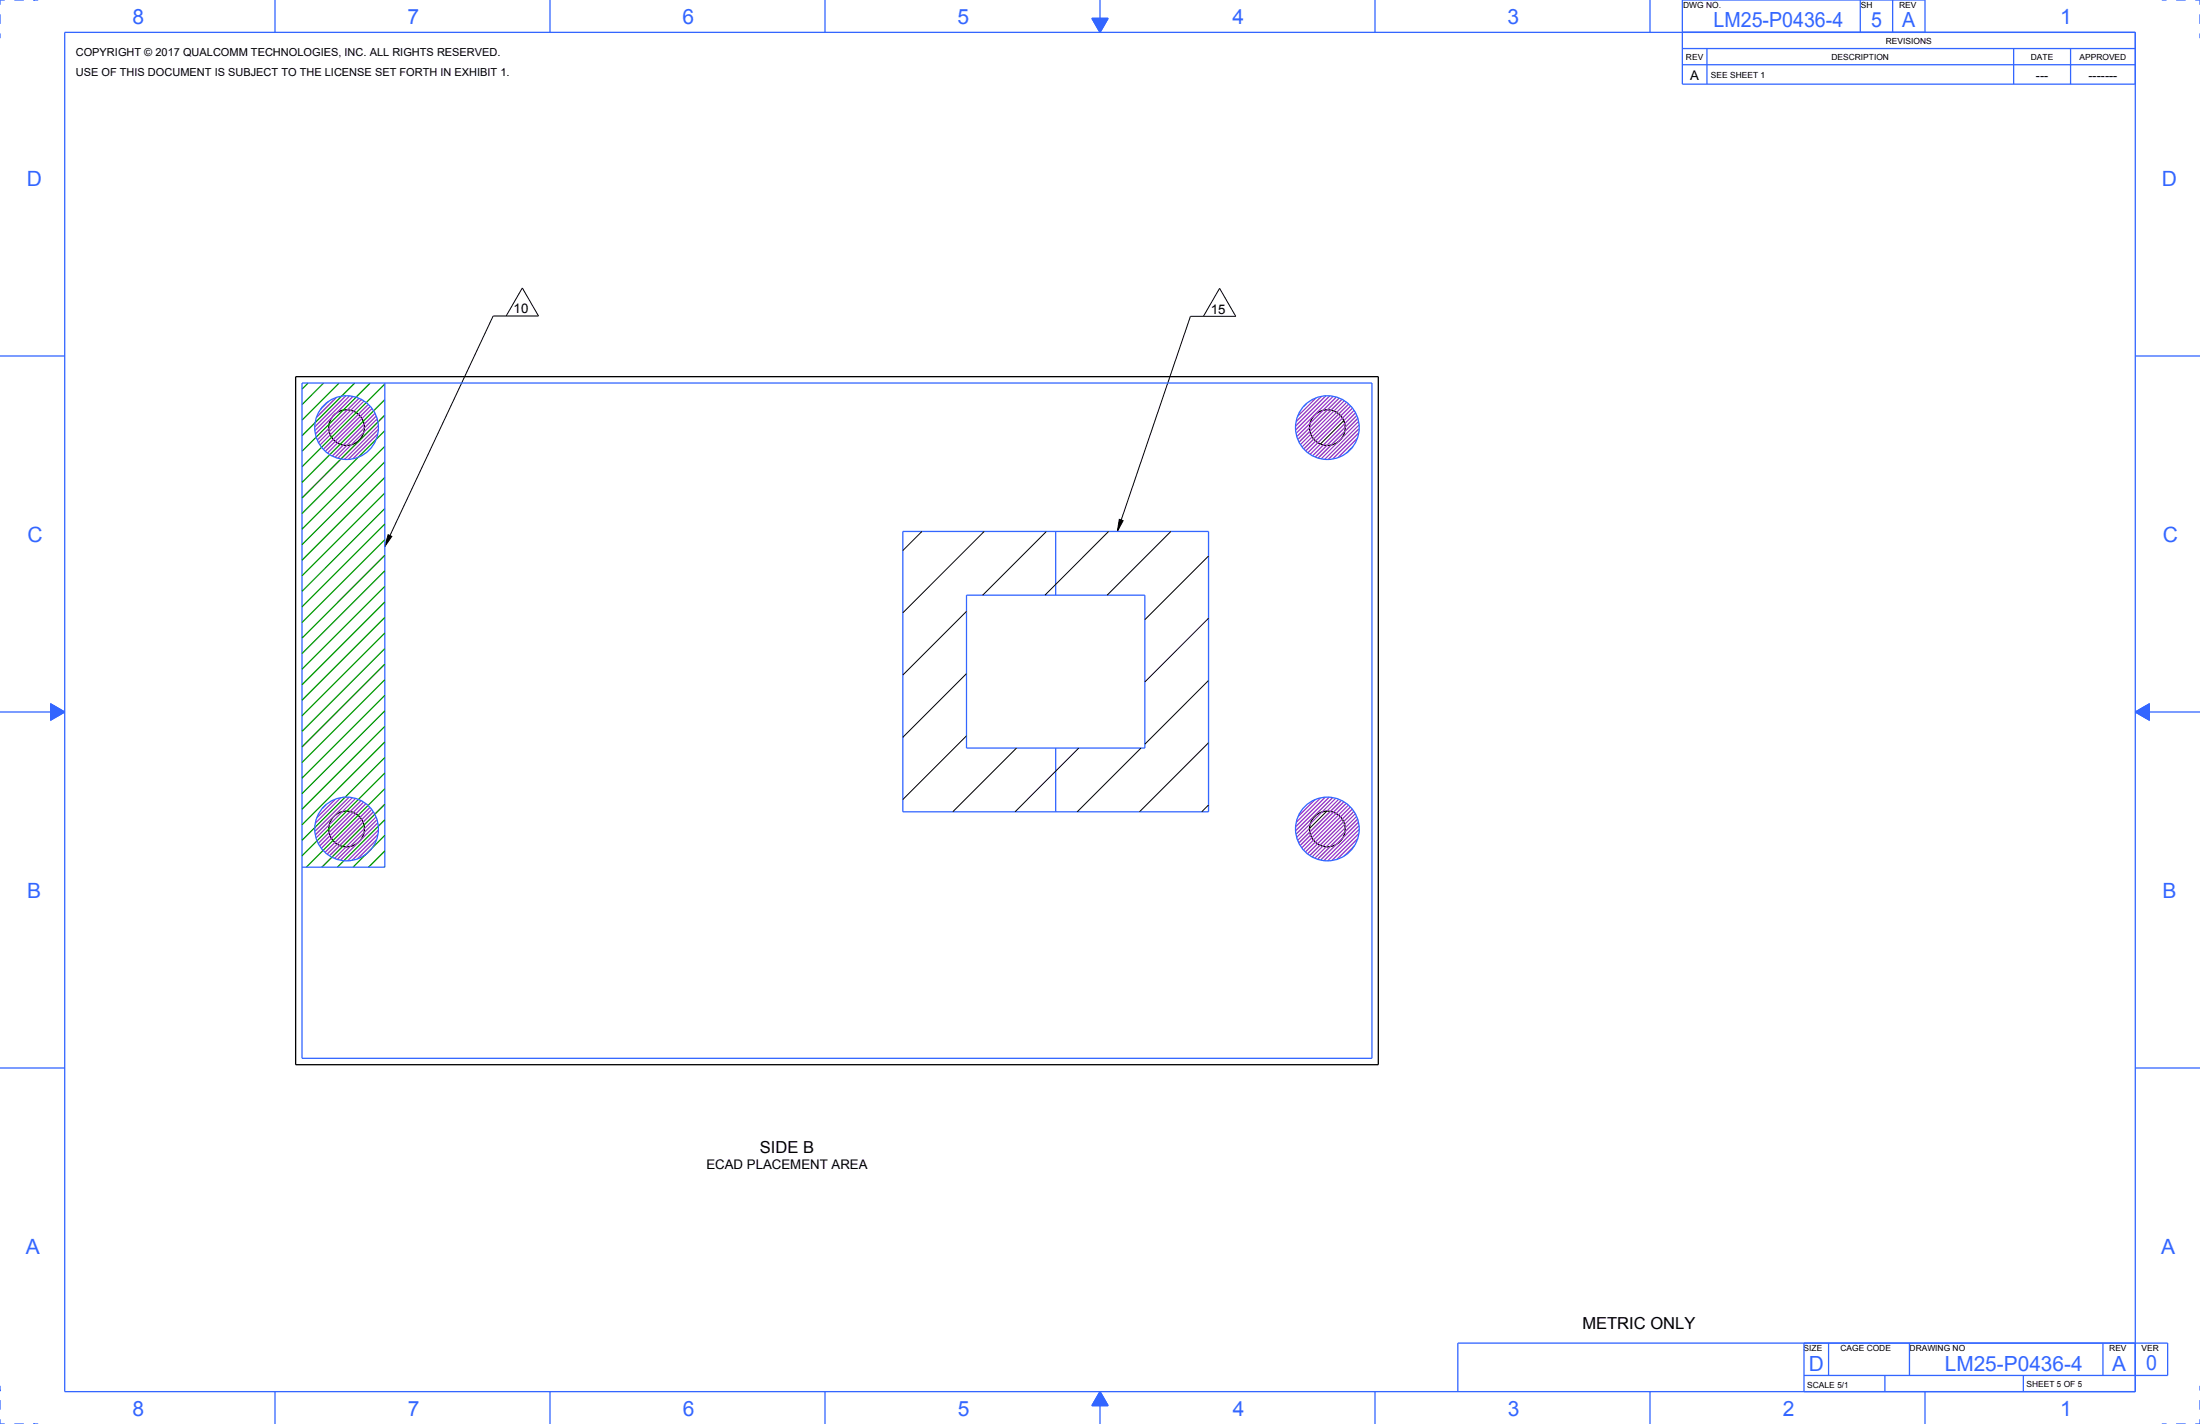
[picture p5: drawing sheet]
<svg xmlns="http://www.w3.org/2000/svg" width="864mm" height="559mm" viewBox="0 0 864 559" stroke-linecap="round" stroke-linejoin="round" font-family="sans-serif">
<path d="M838.2 279.4l5.5-3.2v6.4z" fill="#36f"/>
<path d="M838.2 279.4l5.5-3.2v6.4z" fill="none" stroke="#36f" stroke-width=".51"/>
<path d="M431.8 546.1l3.2 5.5h-6.4z" fill="#36f"/>
<path d="M431.8 546.1l3.2 5.5h-6.4z" fill="none" stroke="#36f" stroke-width=".51"/>
<path d="M19.9 276.2l5.5 3.2-5.5 3.2z" fill="#36f"/>
<path d="M19.9 276.2l5.5 3.2-5.5 3.2z" fill="none" stroke="#36f" stroke-width=".51"/>
<path d="M428.6 7.2h6.4l-3.2 5.5z" fill="#36f"/>
<g fill="none" stroke="#36f" stroke-width=".51">
<path d="M0 5.6v3.8M0 13.1v1.9M1.9 0h-1.9v1.9M5.6 0h3.8M13.1 0h.1M13.1 0h1.9M25.4 12.7h812.8v533.4h-812.8zM107.9 0v12.7M215.9 0v12.7M323.8 0v12.7M428.6 7.2h6.4l-3.2 5.5zM431.8 0v12.7"/>
<path d="M539.8 0v12.7M647.7 0v12.7M660.4 19h177.8M670.1 19v14M730.2 0v12.7M742.9 0v12.7M755.6 12.7v-12.7h-95.2v33h177.8M790.4 19v14M812.8 19v14M848.6 0h1.9M854.2 0h3.8M861.7 0h1.9v1.9"/>
<path d="M863.6 5.6v3.8M863.6 13.1v1.9M660.4 25.4h177.8M0 139.7h25.4M838.2 139.7h25.4M0 279.4h25.4M19.9 276.2l5.5 3.2-5.5 3.2zM838.2 279.4l5.5-3.2v6.4zM838.2 279.4h25.4M0 419.1h25.4M838.2 419.1h25.4M708.2 539.8h142.7v-12.8h-278.6v19.1"/>
<path d="M708.2 527v19.1M717.8 527v12.8M739.9 539.8v6.3M749.6 527v12.8M794.3 539.8v6.3M825.5 527v12.8M0 545.7h.1M0 543.8v1.9M0 549.4v3.8M0 556.9v1.9h1.9M5.6 558.8h3.8M13.1 558.8h.1"/>
<path d="M13.1 558.8h1.9M107.9 546.1v12.7M215.9 546.1v12.7M323.8 546.1v12.7M431.8 546.1l3.2 5.5h-6.4zM431.8 546.1v12.7M539.8 546.1v12.7M647.7 546.1v12.7M755.6 546.1v12.7M848.6 558.8h1.9M854.2 558.8h3.8M863.6 545.7h.1"/>
<path d="M863.6 556.9v1.9h-1.9M863.6 543.8v1.9M863.6 549.4v3.8"/>
</g>
<path d="M152.4 209.8l1.4 .7-2.7 4zM439.4 203.8l1.5 .5-2.3 4.3z" fill="#000"/>
<path d="M198.7 124l6.3-11 6.4 11h-17.8l-42.5 90.5M472.4 124.1l6.3-11 6.4 11h-17.8l-28.7 84.5M152.4 209.8l1.4 .7-2.7 4zM439.4 203.8l1.5 .5-2.3 4.3z" fill="none" stroke="#000" stroke-width=".39"/>
<path d="M116.1 147.8h425v270h-425z" fill="none" stroke="#000" stroke-width=".51"/>
<!-- layer: 02___PRT_ALL_AXES -->
<g fill="none" stroke="#000" stroke-width=".51">
<circle cx="136.1" cy="167.8" r="7"/>
<circle cx="521.1" cy="167.8" r="7"/>
<circle cx="136.1" cy="325.3" r="7"/>
<circle cx="521.1" cy="325.3" r="7"/>
</g>
<!-- layer: 12_COSMETIC_SKETCH -->
<g fill="none" stroke="#090" stroke-width=".51">
<path d="M120.9 150.3l-2.3 2.4M127 150.3l-8.4 8.5M133.1 150.3l-14.5 14.6M139.2 150.3l-20.6 20.7M145.4 150.3l-26.8 26.8M151.1 150.7l-32.5 32.5M151.1 156.8l-32.5 32.5M151.1 162.9l-32.5 32.5M151.1 169l-32.5 32.5M151.1 175.1l-32.5 32.5M151.1 181.2l-32.5 32.5M151.1 187.4l-32.5 32.5"/>
<path d="M151.1 193.5l-32.5 32.5M151.1 199.6l-32.5 32.5M151.1 205.7l-32.5 32.5M151.1 211.8l-32.5 32.5M151.1 217.9l-32.5 32.5M151.1 224l-32.5 32.5M151.1 230.1l-32.5 32.5M151.1 236.2l-32.5 32.5M151.1 242.3l-32.5 32.5M151.1 248.4l-32.5 32.5M151.1 254.5l-32.5 32.5M151.1 260.6l-32.5 32.5"/>
<path d="M151.1 266.7l-32.5 32.5M151.1 272.8l-32.5 32.5M151.1 278.9l-32.5 32.5M151.1 285.1l-32.5 32.5M151.1 291.2l-32.5 32.5M151.1 297.3l-32.5 32.5M151.1 315.6l-24.8 24.7M151.1 309.5l-30.9 30.8M151.1 303.4l-32.5 32.5M151.1 333.9l-6.4 6.4M151.1 321.7l-18.7 18.6M151.1 327.8l-12.6 12.5"/>
<path d="M151.1 340l-.3 .3"/>
</g>
<g fill="none" stroke="#93c" stroke-width=".51">
<path d="M129 157.5l-3.3 3.3M132.1 156l-7.9 7.8M135.8 155.3l-12.2 12.2M137.2 155.4l-13.6 13.6M138.6 155.6l-14.8 14.7M140.9 156.3l-16.4 16.4M141.9 156.8l-16.9 16.9M142.9 157.3l-17.3 17.3M144.6 158.7l-17.7 17.7M145.4 159.5l-17.7 17.6M512.8 158.5l-1.1 1M516.6 156.1l-7.2 7.3"/>
<path d="M518.7 155.5l-9.9 10M520.5 155.3l-11.9 11.9M522 155.3l-13.4 13.4M523.3 155.5l-14.5 14.6M524.6 155.8l-15.5 15.5M525.7 156.2l-16.3 16.3M526.7 156.7l-16.8 16.8M527.7 157.2l-17.2 17.3M528.6 157.9l-17.5 17.5M529.5 158.5l-17.7 17.7M530.2 159.3l-17.6 17.7M146 160.3l-17.5 17.5"/>
<path d="M147.2 162.2l-16.8 16.8M147.7 163.2l-16.2 16.2M148.1 164.4l-15.5 15.4M148.3 170.2l-9.8 9.9M148.5 167l-13.3 13.3M148.5 168.5l-11.8 11.8M518.3 174.2l-4 4.1M530.9 160.1l-17.5 17.6M531.1 175.2l-2.7 2.7M531.6 161l-4.1 4.1M532.1 162l-16.9 16.9M532.6 163l-16.3 16.4"/>
<path d="M532.8 172l-7.6 7.6M533 164.2l-15.6 15.6M533.3 165.4l-14.7 14.7M533.4 169.9l-10.3 10.2M533.5 166.7l-13.5 13.6M533.5 168.2l-12.1 12.1M128 315.8l-1.5 1.4M131.7 313.6l-7.4 7.3M133.8 313l-10 10M137 312.8l-13.4 13.5M138.4 313l-14.6 14.6M139.6 313.3l-15.5 15.5"/>
<path d="M141.8 314.2l-16.9 16.8M142.7 314.7l-17.2 17.3M143.6 315.4l-17.5 17.5M145.2 316.8l-17.6 17.7M145.9 317.7l-17.5 17.5M146.6 318.5l-17.3 17.3M516.2 313.8l-6.7 6.6M518.4 313.1l-9.6 9.6M520.2 312.8l-11.6 11.7M521.7 312.8l-13.1 13.2M523.1 313l-14.4 14.4M524.4 313.3l-15.4 15.3"/>
<path d="M525.5 313.6l-4.7 4.7M526.6 314.1l-16.8 16.7M527.6 314.6l-17.2 17.2M528.5 315.2l-17.5 17.5M529.3 315.9l-17.6 17.7M530.1 316.7l-17.7 17.7M530.8 317.5l-17.6 17.6M531.5 318.4l-17.4 17.3M532 319.3l-16.9 17M147.6 320.6l-16.3 16.3M147.8 329.5l-7.6 7.6M148 321.7l-15.6 15.6"/>
<path d="M148.3 322.9l-14.7 14.7M148.4 327.4l-10.2 10.2M148.5 325.7l-12 12.1M514.1 325.1l-4.7 4.7M531.7 331.9l-4.1 4M532.5 320.4l-16.4 16.4M532.9 321.5l-15.7 15.7M533 329.1l-8.2 8.1M533.3 322.7l-14.9 14.8M533.4 327.1l-10.6 10.6M533.5 324l-13.8 13.7M533.6 325.4l-12.4 12.4"/>
</g>
<g fill="none" stroke="#36f" stroke-width=".51">
<path d="M118.6 150.3h420v265h-420zM151.1 150.3v190h-32.5M354.4 208.6h120v110h-120zM414.4 208.6v25M379.4 233.6h70v60h-70zM414.4 293.6v25"/>
<circle cx="136.1" cy="167.8" r="12.5"/>
<circle cx="521.1" cy="167.8" r="12.5"/>
<circle cx="136.1" cy="325.3" r="12.5"/>
<circle cx="521.1" cy="325.3" r="12.5"/>
</g>
<g fill="none" stroke="#000" stroke-width=".39">
<path d="M527.5 165.1l-9.2 9.1M361.9 208.6l-7.5 7.5M386.3 208.6l-31.9 31.9M410.8 208.6l-25 25M435.2 208.6l-25 25M459.6 208.6l-25 25M474.4 218.2l-25 25M379.4 239.9l-25 25M474.4 242.6l-25 25M379.4 264.3l-25 25M474.4 267l-25 25M379.4 288.8l-25 25"/>
<path d="M399 293.6l-25 25M423.5 293.6l-25 25M447.9 293.6l-25 25M474.4 291.5l-27.1 27.1M474.4 315.9l-2.7 2.7M520.8 318.3l-6.7 6.8"/>
</g>
<g font-size="8.3" fill="#36f">
<text x="52.1" y="9.5">8</text>
<text x="160" y="9.5">7</text>
<text x="268" y="9.5">6</text>
<text x="375.9" y="9.5">5</text>
<text x="483.9" y="9.5">4</text>
<text x="591.8" y="9.5">3</text>
<text x="808.7" y="9.5">1</text>
<text x="10.5" y="73">D</text>
<text x="848.7" y="73">D</text>
<text x="10.8" y="212.7">C</text>
<text x="849" y="212.7">C</text>
<text x="10.6" y="352.4">B</text>
<text x="848.8" y="352.4">B</text>
<text x="10.2" y="492.1">A</text>
<text x="848.4" y="492.1">A</text>
<text x="52.1" y="555.6">8</text>
<text x="160" y="555.6">7</text>
<text x="268" y="555.6">6</text>
<text x="375.9" y="555.6">5</text>
<text x="483.9" y="555.6">4</text>
<text x="591.8" y="555.6">3</text>
<text x="699.8" y="555.6">2</text>
<text x="808.7" y="555.6">1</text>
</g>
<g font-size="8.2" fill="#36f">
<text x="672.6" y="10.7">LM25-P0436-4</text>
<text x="734.5" y="10.7">5</text>
<text x="746.7" y="10.7">A</text>
<text x="710" y="538.2">D</text>
<text x="763.4" y="538.2">LM25-P0436-4</text>
<text x="829.1" y="538.2">A</text>
<text x="842.4" y="537.7">0</text>
</g>
<g font-size="6.5">
<text x="298.3" y="452.4">SIDE B</text>
<text x="621.2" y="521.7">METRIC ONLY</text>
</g>
<g font-size="5.2">
<text x="663.5" y="31.2">A</text>
<text x="799.2" y="31.2">---</text>
<text x="819.8" y="31.2">-------</text>
<text x="201.6" y="122.9">10</text>
<text x="475.3" y="123">15</text>
<text x="277.3" y="458.6">ECAD PLACEMENT AREA</text>
</g>
<g font-size="4.3">
<text x="29.8" y="22.1">COPYRIGHT © 2017 QUALCOMM TECHNOLOGIES, INC. ALL RIGHTS RESERVED.</text>
<text x="29.8" y="29.8">USE OF THIS DOCUMENT IS SUBJECT TO THE LICENSE SET FORTH IN EXHIBIT 1.</text>
</g>
<g font-size="3.3">
<text x="660.7" y="3.2">DWG NO.</text>
<text x="730.5" y="3.2">SH</text>
<text x="745.5" y="3.2">REV</text>
<text x="740.3" y="17.1">REVISIONS</text>
<text x="661.8" y="23.5">REV</text>
<text x="719" y="23.5">DESCRIPTION</text>
<text x="797.2" y="23.5">DATE</text>
<text x="816.3" y="23.5">APPROVED</text>
<text x="671.6" y="30.5">SEE SHEET 1</text>
<text x="708" y="530.1">SIZE</text>
<text x="722.5" y="530.1">CAGE CODE</text>
<text x="749.6" y="530.1">DRAWING NO</text>
<text x="828" y="530.1">REV</text>
<text x="840.7" y="530.1">VER</text>
<text x="709.4" y="544.5">SCALE 5/1</text>
<text x="795.5" y="544.2">SHEET 5 OF 5</text>
</g>
</svg>
